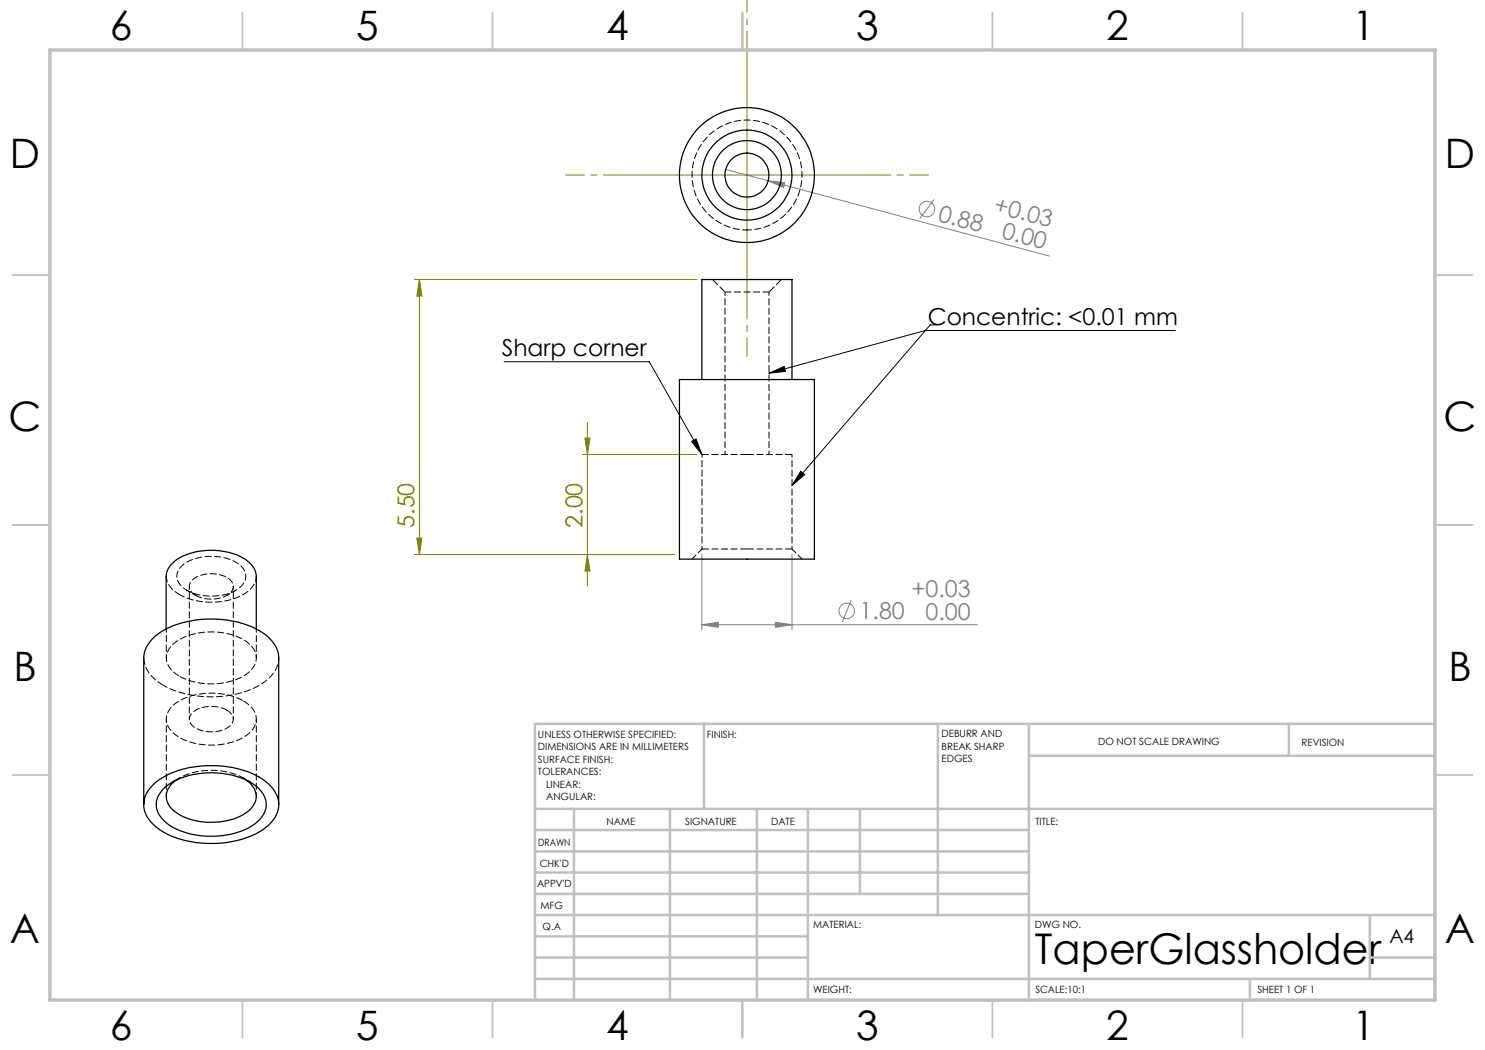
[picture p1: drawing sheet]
<svg xmlns="http://www.w3.org/2000/svg" width="297mm" height="210mm" viewBox="0 0 297 210" stroke-linecap="round" stroke-linejoin="round" font-family="sans-serif">
<g fill="none" stroke="#808080" stroke-width=".2">
<path d="M145.1 33.9l8.5 2.3M153.6 36.2l3.4 .3-.3 1zM153.6 36.2l56.3 15M186.8 39.9l-2.9 3.8M140.4 110.8v15.2M158.4 110.8v15.2M170.3 120l-1.8 4.4M140.4 124.9l3.3-.4v1zM140.4 124.9h55M155.1 124.5l3.3 .4-3.3 .6z"/>
<circle cx="185.4" cy="41.8" r="1.56"/>
<circle cx="169.3" cy="122.2" r="1.55"/>
</g>
<path d="M100.8 72.3h29.1l10.5 18.6M153.8 74.6l3-1.3 .3 1zM187.3 65h-1.2l-27.7 32.1M235.1 66.1h-50l-31.3 8.5M138.3 88.3l.9-.5 1.2 3.1zM160.2 94.3l.7 .6-2.5 2.2z" fill="none" stroke="#000" stroke-width=".2"/>
<path d="M149.4 10v50M124.4 35h50M82.9 55.9h56.5M83.9 55.9l.5 3.3h-1zM83.9 55.9v55M116.5 90.9h22.9M117 87.6h1l-.5 3.3zM117.5 84.6v32.7M82.9 110.9h52M83.4 107.6h1l-.5 3.3zM117.5 110.9l.5 3.3h-1z" fill="none" stroke="#808000" stroke-width=".2"/>
<path d="M149.4 10v-10.1M124.4 35h-11.2M174.4 35h11.3M149.4 60v11.3" fill="none" stroke="#808000" stroke-width=".2" stroke-dasharray="15.2 1.3 1.3 1.3" stroke-dashoffset="11.5"/>
<g fill="none" stroke="#c0c0c0" stroke-width=".35">
<path d="M48.5 2.5v7.5M98.5 2.5v7.5M148.5 2.5v7.5M198.5 2.5v7.5M248.5 2.5v7.5M2.5 55h7.5M287 55h7.5M2.5 105h7.5M287 105h7.5M2.5 155h7.5M287 155h7.5M48.5 200v7.5"/>
<path d="M98.5 200v7.5M148.5 200v7.5M198.5 200v7.5M248.5 200v7.5"/>
</g>
<g fill="none" stroke="#c0c0c0" stroke-width=".5">
<path d="M140.8 144.8v17M187.6 144.8v38.2M205.8 144.8v55.2M205.8 151.2h81.2M257.8 144.8v6.4M287 144.8h-180v55.2M107 161.8h180M107 178.8h98.8M107 174.5h98.8M107 170.3h98.8M107 166h98.8M114.8 161.8v38.2"/>
<path d="M134 161.8v38.2M151.4 161.8v38.2M161.6 161.8v38.2M172 161.8v17M107 195.8h180M107 191.5h54.6M107 187.3h54.6M107 183h180M250 195.8v4.2M274 191.5h13M274 183v12.8"/>
</g>
<path d="M10 10h277v190h-277z" fill="none" stroke="#c0c0c0" stroke-width=".7"/>
<path d="M138.3 88.3l.9-.5 1.2 3.1zM153.8 74.6l3-1.3 .3 1zM160.2 94.3l.7 .6-2.5 2.2z" fill="#000"/>
<path d="M117 87.6h1l-.5 3.3zM117.5 110.9l.5 3.3h-1zM83.9 55.9l.5 3.3h-1zM83.4 107.6h1l-.5 3.3z" fill="#808000"/>
<g fill="#808080">
<path d="M153.6 36.2l3.4 .3-.3 1z"/>
<path d="M155.1 124.5l3.3 .4-3.3 .6zM140.4 124.9l3.3-.4v1z"/>
</g>
<g fill="none" stroke="#000" stroke-width=".25">
<path d="M135.9 75.9h27v35.9h-27zM140.4 75.9v-20h18v20M33.2 125.8v-10.5a5.1 5.1 0 0 1 3.8-4.3 13.9 13.9 0 0 1 12.2 1 4.2 4.2 0 0 1 2.1 3.3v10.5M30.3 157.3a15.4 15.4 0 0 1 10.7-4.1 18.4 18.4 0 0 1 12.3 3.2 5.3 5.3 0 0 1-.1 9 17.9 17.9 0 0 1-11.6 3.3 16.6 16.6 0 0 1-11-3.9 5 5 0 0 1-.3-7.5zM32.7 157.7a14.7 14.7 0 0 1 11-3.1 12.7 12.7 0 0 1 8.4 3.5 4.2 4.2 0 0 1-.7 6.3 15.3 15.3 0 0 1-12 2.6 10.6 10.6 0 0 1-7.6-4.1 4 4 0 0 1 .9-5.2zM35.2 156a3.6 3.6 0 0 0 0 6.5 13.6 13.6 0 0 0 14.2-.1 3.6 3.6 0 0 0 .1-6.2l-.3-.2M28.8 160.9v-29.3a6.9 6.9 0 0 1 4-5.6 21.2 21.2 0 0 1 19.3 .3 6.8 6.8 0 0 1 3.6 5.3v29.3"/>
<circle cx="149.4" cy="35" r="4.4"/>
<circle cx="149.4" cy="35" r="9"/>
<circle cx="149.4" cy="35" r="13.5"/>
<circle cx="149.4" cy="35" r="6.9"/>
</g>
<path d="M149.4 90.9h-9M158.4 90.9h-9M149.4 109.8h-9M158.4 109.8h-9M32.7 137.1a6.7 6.7 0 0 1-3.9-5.5" fill="none" stroke="#000" stroke-width=".2" stroke-dasharray="1.3 .6" stroke-dashoffset="-.1"/>
<path d="M145 58.4h8.8M39.2 119.1a1.88 1.88 0 0 1-1.3-1.8 1.88 1.88 0 0 1 1.2-1.8 6.4 6.4 0 0 1 7.2 .7 1.86 1.86 0 0 1-1 2.9 6.9 6.9 0 0 1-6.1 0M45.4 142a6.5 6.5 0 0 0-7 .6 1.78 1.78 0 0 0 .6 2.9 6.4 6.4 0 0 0 7.2-.6 1.83 1.83 0 0 0-.8-2.9" fill="none" stroke="#000" stroke-width=".2" stroke-dasharray="1.3 .6"/>
<path d="M35.9 118.9a4.6 4.6 0 0 1-2.6-3.7M51.3 115.2a4.7 4.7 0 0 1-3 3.9 14.2 14.2 0 0 1-12.4-.2M140.4 109.8l-2 2M160.4 111.8l-2-2" fill="none" stroke="#000" stroke-width=".2" stroke-dasharray="1.3 .6" stroke-dashoffset=".2"/>
<path d="M140.4 90.9v18.9M37.9 117.3v26.5M158.4 109.8v-18.9M46.7 143.8v-26.5" fill="none" stroke="#000" stroke-width=".2" stroke-dasharray="1.3 .6" stroke-dashoffset=".7"/>
<path d="M142.5 55.9l2.5 2.5M153.8 58.4l2.5-2.5M35.9 135.3a13.7 13.7 0 0 0 13.7-.7 3.6 3.6 0 0 0-.3-6.3 13.6 13.6 0 0 0-14.1 .1 3.6 3.6 0 0 0-.1 6.3l.8 .6M48.6 140.2a13.7 13.7 0 0 0-13.6 .6 3.6 3.6 0 0 0 .3 6.3 13.6 13.6 0 0 0 14.1-.1 3.6 3.6 0 0 0 .1-6.3l-.9-.5" fill="none" stroke="#000" stroke-width=".2" stroke-dasharray="1.3 .6" stroke-dashoffset="-.2"/>
<path d="M145 58.4v32.5M153.8 90.9v-32.5M37.4 118.1l1.8 1M45.4 119.1l1.7-1M33.3 125.8v5.8M51.3 131.6v-5.8" fill="none" stroke="#000" stroke-width=".2" stroke-dasharray="1.3 .6" stroke-dashoffset=".6"/>
<path d="M149.4 46a11 11 0 0 0 9.6-16.3 11 11 0 0 0-18.9-.6 11 11 0 0 0 8.6 16.9h.7M37.4 118.1a10.5 10.5 0 0 0 10.5-.5 2.79 2.79 0 0 0-.4-4.9 10.4 10.4 0 0 0-10.8 .2 2.79 2.79 0 0 0 .3 4.9l.4 .3M49.3 156l-.7-.4" fill="none" stroke="#000" stroke-width=".2" stroke-dasharray="1.3 .6" stroke-dashoffset=".4"/>
<path d="M55.8 131.6a6.6 6.6 0 0 1-3.8 5.4 21.1 21.1 0 0 1-19.3 .1M33.3 143.8v15.5M51.3 159.3v-15.5" fill="none" stroke="#000" stroke-width=".2" stroke-dasharray="1.3 .6" stroke-dashoffset=".5"/>
<path d="M48.6 155.6a13.8 13.8 0 0 0-13.3 .4" fill="none" stroke="#000" stroke-width=".2" stroke-dasharray="1.3 .6" stroke-dashoffset=".3"/>
<path d="M35.9 155.6l-1.4 .8M50 156.4l-1.4-.8" fill="none" stroke="#000" stroke-width=".2" stroke-dasharray="1.3 .6" stroke-dashoffset=".8"/>
<text font-size="8.5" x="207" y="192.7">TaperGlassholder</text>
<g font-size="8.1">
<text x="22" y="8">6</text>
<text x="71.2" y="8">5</text>
<text x="121.2" y="8">4</text>
<text x="171.3" y="8">3</text>
<text x="221.3" y="8">2</text>
<text x="270.5" y="8">1</text>
<text x="2" y="33.6">D</text>
<text x="289" y="33.6">D</text>
<text x="1.7" y="86.1">C</text>
<text x="288.7" y="86.1">C</text>
<text x="2.7" y="136.1">B</text>
<text x="289.7" y="136.1">B</text>
<text x="2" y="188.6">A</text>
<text x="289" y="188.6">A</text>
<text x="22" y="208">6</text>
<text x="71.2" y="208">5</text>
<text x="121.2" y="208">4</text>
<text x="171.3" y="208">3</text>
<text x="221.3" y="208">2</text>
<text x="270.5" y="208">1</text>
</g>
<g font-size="4.7" fill="#808080">
<text x="187.4" y="44.1" transform="rotate(15 187.4 44.1)">0.88</text>
<text x="198.6" y="42.5" transform="rotate(15 198.6 42.5)">+0.03</text>
<text x="200.1" y="47.6" transform="rotate(15 200.1 47.6)">0.00</text>
<text x="182.3" y="119.4">+0.03</text>
<text x="171.9" y="123.9">1.80</text>
<text x="185.1" y="123.9">0.00</text>
</g>
<g font-size="4.7">
<text x="185.5" y="65">Concentric: &lt;0.01 mm</text>
<text x="100.4" y="71.3">Sharp corner</text>
</g>
<g font-size="4.7" fill="#808000">
<text x="82.9" y="105.6" transform="rotate(-90 82.9 105.6)">5.50</text>
<text x="116.5" y="105.6" transform="rotate(-90 116.5 105.6)">2.00</text>
</g>
<text font-size="3.9" x="277.9" y="188.5">A4</text>
<g font-size="2">
<text x="107.6" y="147.6">UNLESS OTHERWISE SPECIFIED:</text>
<text x="141.4" y="147.6">FINISH:</text>
<text x="188.3" y="147.5">DEBURR AND</text>
<text x="188.3" y="150">BREAK SHARP</text>
<text x="219.6" y="149">DO NOT SCALE DRAWING</text>
<text x="260.3" y="149.2">REVISION</text>
<text x="107.6" y="150.1">DIMENSIONS ARE IN MILLIMETERS</text>
<text x="107.6" y="152.6">SURFACE FINISH:</text>
<text x="107.6" y="155.1">TOLERANCES:</text>
<text x="188.3" y="152.5">EDGES</text>
<text x="109.2" y="157.6">LINEAR:</text>
<text x="109.2" y="160.1">ANGULAR:</text>
<text x="121.3" y="165">NAME</text>
<text x="137" y="164.9">SIGNATURE</text>
<text x="154.2" y="164.9">DATE</text>
<text x="207.1" y="164.9">TITLE:</text>
<text x="107.6" y="169.1">DRAWN</text>
<text x="107.9" y="173.3">CHK'D</text>
<text x="107.4" y="177.4">APPV'D</text>
<text x="108.1" y="181.8">MFG</text>
<text x="108.5" y="186">Q.A</text>
<text x="162.6" y="185.5">MATERIAL:</text>
<text x="207" y="185.5">DWG NO.</text>
<text x="162.6" y="198.5">WEIGHT:</text>
<text x="207.1" y="198.6">SCALE:10:1</text>
<text x="251.5" y="198.6">SHEET 1 OF 1</text>
</g>
</svg>
